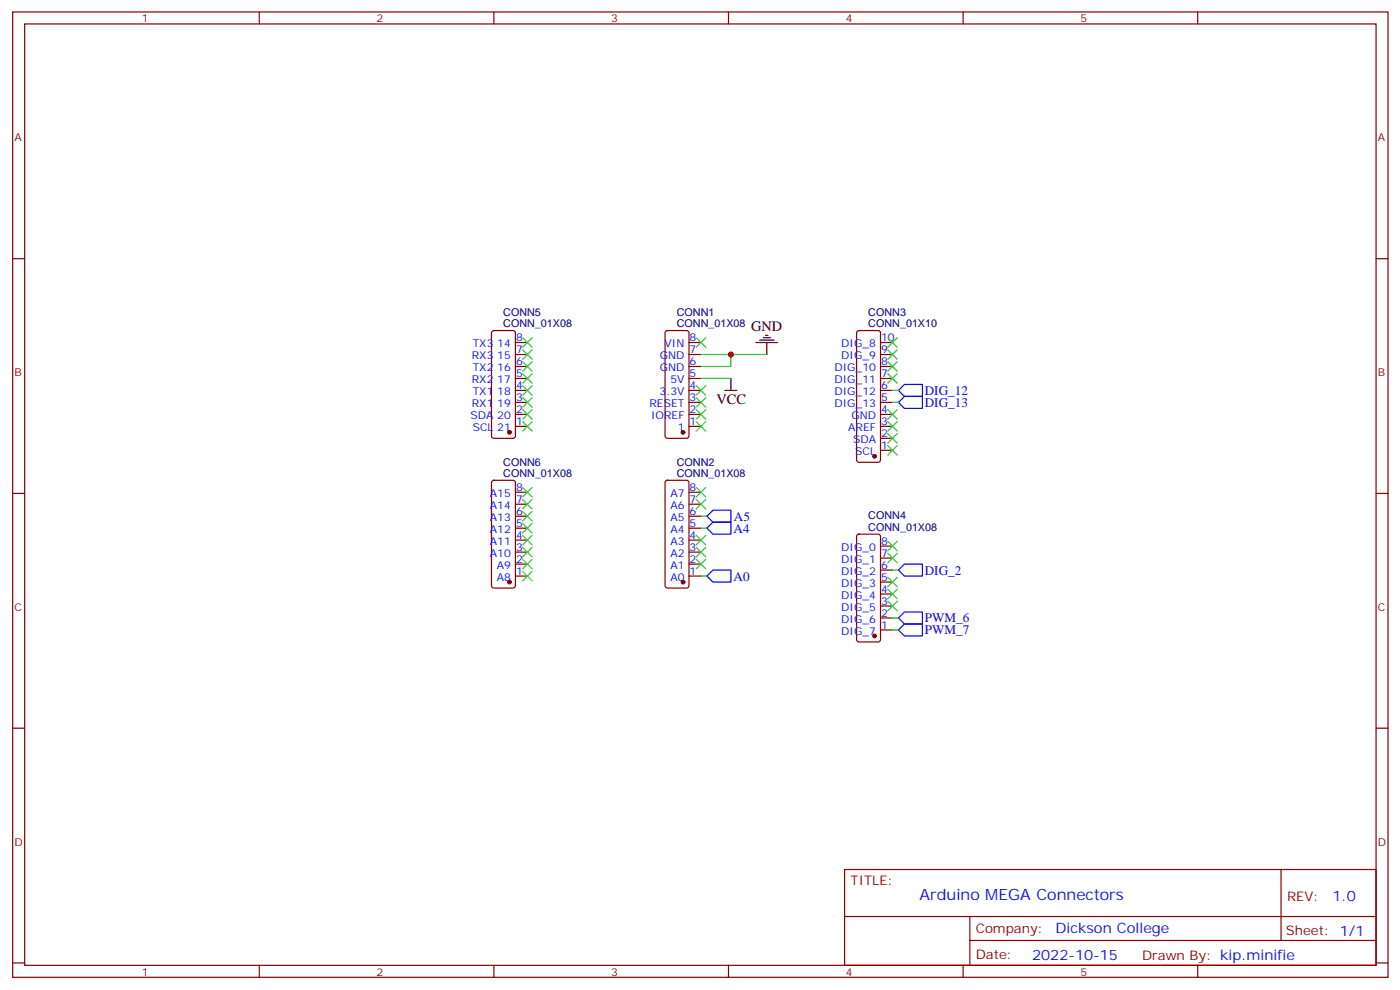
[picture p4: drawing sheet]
<svg xmlns="http://www.w3.org/2000/svg" width="413mm" height="292mm" viewBox="0 0 413 292" stroke-linecap="round" stroke-linejoin="round" font-family="sans-serif">
<g fill="none" stroke="#870000" stroke-width=".35">
<path d="M3.7 3.5h405.4v284.4h-405.4zM7.3 7.1h398.3v277.2h-398.3zM76.4 3.5v3.6M145.6 3.5v3.6M214.7 3.5v3.6M283.8 3.5v3.6M353 3.5v3.6M3.7 76.2h3.6M405.6 76.2h3.5M145.1 97.6l.5-.2h5.6l.5 .2 .2 .5v30.3l-.2 .5-.5 .2h-5.6l-.5-.2-.2-.5v-30.3zM196.2 97.6l.5-.2h5.7l.5 .2 .2 .5v30.3l-.3 .5-.4 .2h-5.7l-.5-.2-.2-.5v-30.3zM252.7 97.6l.5-.2h5.6l.5 .2 .2 .5v37.4l-.2 .5-.5 .2h-5.6l-.5-.3-.3-.4v-37.4z"/>
<path d="M151.9 118.5h3.5M151.9 115h3.5M151.9 111.5h3.5M151.9 107.9h3.5M151.9 104.4h3.5M151.9 100.9h3.5M203.1 118.5h3.5M203.1 115h3.5M203.1 111.5h3.5M203.1 107.9h3.5M203.1 104.4h3.5M203.1 100.9h3.5"/>
<path d="M259.5 118.5h3.5M259.5 115h3.5M259.5 111.5h3.5M259.5 107.9h3.5M259.5 104.4h3.5M259.5 100.9h3.5M151.9 125.6h3.5M151.9 122.1h3.5M203.1 125.6h3.5M203.1 122.1h3.5M259.5 125.6h3.5M259.5 122.1h3.5"/>
<path d="M259.5 132.6h3.5M259.5 129.1h3.5M3.7 145.3h3.6M145.1 141.7l.5-.2h5.6l.5 .2 .2 .5v30.3l-.2 .5-.5 .2h-5.6l-.5-.2-.2-.5v-30.3zM151.9 159.1h3.5M151.9 155.6h3.5M151.9 152h3.5M151.9 148.5h3.5M151.9 145h3.5M196.2 141.7l.5-.2h5.7l.5 .2 .2 .5v30.3l-.3 .5-.4 .2h-5.7l-.5-.2-.2-.5v-30.3zM203.1 159.1h3.5M203.1 155.6h3.5"/>
<path d="M203.1 152h3.5M203.1 148.5h3.5M203.1 145h3.5M252.7 157.5l.5-.2h5.6l.5 .2 .2 .5v30.4l-.2 .5-.5 .2h-5.6l-.5-.2-.3-.5v-30.4zM405.6 145.3h3.5M151.9 169.7h3.5M151.9 166.2h3.5M151.9 162.6h3.5M203.1 169.7h3.5M203.1 166.2h3.5M203.1 162.6h3.5M259.5 178.5h3.5"/>
<path d="M259.5 175h3.5M259.5 171.4h3.5M259.5 167.9h3.5M259.5 164.4h3.5M259.5 160.9h3.5M259.5 185.6h3.5M259.5 182h3.5M3.7 214.5h3.6M405.6 214.5h3.5M248.9 256.1h156.7v28.2h-156.7zM377.5 256.1l.1 20.9M249 270h156.4"/>
<path d="M285.8 277h119.6M285.8 270v14.1M3.7 283.6h3.6M76.4 284.3v3.6M145.6 284.3v3.6M214.7 284.3v3.6M283.8 284.3v3.6M353 284.3v3.6M405.6 283.6h3.5"/>
</g>
<g fill="#870000" stroke="#870000" stroke-width=".35">
<circle cx="150.1" cy="171.4" r=".53"/>
<circle cx="150.1" cy="127.4" r=".53"/>
<circle cx="201.3" cy="127.4" r=".53"/>
<circle cx="201.3" cy="171.4" r=".53"/>
<circle cx="257.7" cy="187.3" r=".53"/>
<circle cx="257.7" cy="134.4" r=".53"/>
</g>
<g fill="none" stroke="#3c3" stroke-width=".35">
<path d="M154 99.5l2.8 2.8M156.8 99.5l-2.8 2.8M205.2 99.5l2.8 2.8M208 99.5l-2.8 2.8M261.6 99.5l2.8 2.8M264.4 99.5l-2.8 2.8M154 103l2.8 2.8M154 106.5l2.8 2.9M154 110.1l2.8 2.8M154 113.6l2.8 2.8M154 117.1l2.8 2.8M156.8 103l-2.8 2.8"/>
<path d="M156.8 106.5l-2.8 2.9M156.8 110.1l-2.8 2.8M156.8 113.6l-2.8 2.8M156.8 117.1l-2.8 2.8M205.2 117.1l2.8 2.8M205.2 113.6l2.8 2.8M208 113.6l-2.8 2.8M208 117.1l-2.8 2.8M261.6 103l2.8 2.8M261.6 106.5l2.8 2.9M261.6 110.1l2.8 2.8M264.4 103l-2.8 2.8"/>
<path d="M264.4 106.5l-2.8 2.9M264.4 110.1l-2.8 2.8M154 124.2l2.8 2.8M154 120.6l2.8 2.9M156.8 124.2l-2.8 2.8M156.8 120.6l-2.8 2.9M205.2 124.2l2.8 2.8M205.2 120.6l2.8 2.9M208 124.2l-2.8 2.8M208 120.6l-2.8 2.9M261.6 131.2l2.8 2.9M261.6 127.7l2.8 2.8"/>
<path d="M261.6 124.2l2.8 2.8M261.6 120.6l2.8 2.9M264.4 131.2l-2.8 2.9M264.4 127.7l-2.8 2.8M264.4 124.2l-2.8 2.8M264.4 120.6l-2.8 2.9M154 143.6l2.8 2.8M154 147.1l2.8 2.8M154 150.6l2.8 2.9M154 154.2l2.8 2.8M154 157.7l2.8 2.8M156.8 143.6l-2.8 2.8"/>
<path d="M156.8 147.1l-2.8 2.8M156.8 150.6l-2.8 2.9M156.8 154.2l-2.8 2.8M156.8 157.7l-2.8 2.8M205.2 157.7l2.8 2.8M205.2 147.1l2.8 2.8M205.2 143.6l2.8 2.8M208 157.7l-2.8 2.8M208 147.1l-2.8 2.8M208 143.6l-2.8 2.8M261.6 159.5l2.8 2.8M264.4 159.5l-2.8 2.8"/>
<path d="M154 161.2l2.8 2.8M154 164.7l2.8 2.9M154 168.3l2.8 2.8M156.8 161.2l-2.8 2.8M156.8 164.7l-2.8 2.9M156.8 168.3l-2.8 2.8M205.2 164.7l2.8 2.9M205.2 161.2l2.8 2.8M208 164.7l-2.8 2.9M208 161.2l-2.8 2.8M261.6 163l2.8 2.8M261.6 170l2.8 2.9"/>
<path d="M261.6 173.6l2.8 2.8M261.6 177.1l2.8 2.8M264.4 163l-2.8 2.8M264.4 170l-2.8 2.9M264.4 173.6l-2.8 2.8M264.4 177.1l-2.8 2.8"/>
</g>
<path d="M264.8 118.5l1.8-1.7h5.3v3.5h-5.3zM264.8 115l1.8-1.8h5.3v3.6h-5.3zM208.4 155.6l1.7-1.8h5.3v3.5h-5.3zM208.4 152l1.7-1.7h5.3v3.5h-5.3zM208.4 169.7l1.7-1.8h5.3v3.5h-5.3zM264.8 167.9l1.8-1.7h5.3v3.5h-5.3zM264.8 182l1.8-1.7h5.3v3.5h-5.3zM264.8 185.6l1.8-1.8h5.3v3.5h-5.3z" fill="none" stroke="#00f" stroke-width=".35"/>
<path d="M224.9 99.5h2.1M225.6 98.8h.7M213.6 115h3.6M215.4 111.5v3.5M222.8 100.9h6.4M223.9 100.2h4.2M226 100.9v3.5" fill="none" stroke="#000" stroke-width=".35"/>
<path d="M206.6 111.5h8.8M206.6 104.4h19.4M215.4 104.4v3.5h-8.8M263 115h1.8M263 118.5h1.8M206.6 152h1.8M206.6 155.6h1.8M206.6 169.7h1.8M263 167.9h1.8M263 182h1.8M263 185.6h1.8" fill="none" stroke="#008700" stroke-width=".35"/>
<circle cx="215.4" cy="104.4" r=".88" fill="#c00"/>
<text font-size="4.6" fill="#00f" x="271" y="265.1">Arduino MEGA Connectors</text>
<g font-size="4.2">
<text x="221.4" y="97.6">GND</text>
<text x="211.2" y="119">VCC</text>
</g>
<g font-size="4.2" fill="#00f">
<text x="392.7" y="265.4">1.0</text>
<text x="311.1" y="274.9">Dickson College</text>
<text x="304.2" y="282.7">2022-10-15</text>
</g>
<g font-size="3.9" fill="#00f">
<text x="272.6" y="119.9">DIG_13</text>
<text x="272.6" y="116.4">DIG_12</text>
<text x="216.3" y="153.4">A5</text>
<text x="216.2" y="156.9">A4</text>
<text x="216.2" y="171">A0</text>
<text x="272.6" y="169.3">DIG_2</text>
<text x="272.6" y="183.3">PWM_6</text>
<text x="272.6" y="186.8">PWM_7</text>
</g>
<g font-size="3.9" fill="#800">
<text x="250.7" y="260.7">TITLE:</text>
<text x="379.3" y="265.4">REV:</text>
<text x="287.6" y="274.9">Company:</text>
<text x="379" y="275.5">Sheet: 1/1</text>
<text x="287.6" y="282.6">Date:</text>
<text x="336.6" y="282.7">Drawn By: kip.minifie</text>
</g>
<g font-size="3.2" fill="#800">
<text x="41.8" y="6.5">1</text>
<text x="111" y="6.5">2</text>
<text x="180.1" y="6.5">3</text>
<text x="249.3" y="6.5">4</text>
<text x="318.4" y="6.5">5</text>
<text x="4.3" y="41.6">A</text>
<text x="406.1" y="41.6">A</text>
<text x="4.3" y="110.8">B</text>
<text x="406.1" y="110.8">B</text>
<text x="4.3" y="179.9">C</text>
<text x="406.1" y="179.9">C</text>
<text x="4.3" y="249.1">D</text>
<text x="406.1" y="249.1">D</text>
<text x="41.8" y="287.3">1</text>
<text x="111" y="287.3">2</text>
<text x="180.1" y="287.3">3</text>
<text x="249.3" y="287.3">4</text>
<text x="318.4" y="287.3">5</text>
</g>
<g font-size="3.2" fill="#000080">
<text x="148.3" y="93">CONN5</text>
<text x="199.5" y="93">CONN1</text>
<text x="255.9" y="93">CONN3</text>
<text x="148.3" y="96.3">CONN_01X08</text>
<text x="199.5" y="96.3">CONN_01X08</text>
<text x="255.9" y="96.3">CONN_01X10</text>
<text x="148.3" y="137.1">CONN6</text>
<text x="199.5" y="137.1">CONN2</text>
<text x="148.3" y="140.4">CONN_01X08</text>
<text x="199.5" y="140.4">CONN_01X08</text>
<text x="255.9" y="153">CONN4</text>
<text x="255.9" y="156.3">CONN_01X08</text>
</g>
<g font-size="3.2" fill="#00f">
<text x="152.1" y="100.5">8</text>
<text x="203.2" y="100.5">8</text>
<text x="259.7" y="100.5">10</text>
<text x="139.1" y="105.8">RX3 15</text>
<text x="139.3" y="102.3">TX3 14</text>
<text x="152.1" y="107.6">6</text>
<text x="152.1" y="104.1">7</text>
<text x="194.5" y="105.8">GND</text>
<text x="195.9" y="102.3">VIN</text>
<text x="203.2" y="107.6">6</text>
<text x="203.2" y="104.1">7</text>
<text x="247.9" y="105.8">DIG_9</text>
<text x="247.9" y="102.3">DIG_8</text>
<text x="259.7" y="107.6">8</text>
<text x="259.7" y="104.1">9</text>
<text x="139.1" y="112.9">RX2 17</text>
<text x="139.3" y="109.4">TX2 16</text>
<text x="152.1" y="111.1">5</text>
<text x="194.5" y="109.4">GND</text>
<text x="197.6" y="112.9">5V</text>
<text x="203.2" y="111.1">5</text>
<text x="245.9" y="112.9">DIG_11</text>
<text x="245.9" y="109.4">DIG_10</text>
<text x="259.7" y="111.1">7</text>
<text x="139.1" y="119.9">RX1 19</text>
<text x="139.3" y="116.4">TX1 18</text>
<text x="152.1" y="118.2">3</text>
<text x="152.1" y="114.7">4</text>
<text x="191.4" y="119.9">RESET</text>
<text x="194.4" y="116.4">3.3V</text>
<text x="203.2" y="118.2">3</text>
<text x="203.2" y="114.7">4</text>
<text x="245.9" y="119.9">DIG_13</text>
<text x="245.9" y="116.4">DIG_12</text>
<text x="259.7" y="118.2">5</text>
<text x="259.7" y="114.7">6</text>
<text x="138.7" y="123.5">SDA 20</text>
<text x="152.1" y="125.2">1</text>
<text x="152.1" y="121.7">2</text>
<text x="191.9" y="123.5">IOREF</text>
<text x="203.2" y="125.2">1</text>
<text x="203.2" y="121.7">2</text>
<text x="250.9" y="123.5">GND</text>
<text x="259.7" y="125.2">3</text>
<text x="259.7" y="121.7">4</text>
<text x="139.3" y="127">SCL 21</text>
<text x="199.7" y="127">1</text>
<text x="250" y="127">AREF</text>
<text x="251.4" y="130.5">SDA</text>
<text x="259.7" y="128.8">2</text>
<text x="252" y="134.1">SCL</text>
<text x="259.7" y="132.3">1</text>
<text x="144.4" y="149.9">A14</text>
<text x="144.4" y="146.4">A15</text>
<text x="152.1" y="148.2">7</text>
<text x="152.1" y="144.6">8</text>
<text x="197.6" y="149.9">A6</text>
<text x="197.6" y="146.4">A7</text>
<text x="203.2" y="148.2">7</text>
<text x="203.2" y="144.6">8</text>
<text x="144.4" y="153.5">A13</text>
<text x="152.1" y="155.2">5</text>
<text x="152.1" y="151.7">6</text>
<text x="197.6" y="153.5">A5</text>
<text x="203.2" y="155.2">5</text>
<text x="203.2" y="151.7">6</text>
<text x="144.4" y="160.5">A11</text>
<text x="144.4" y="157">A12</text>
<text x="152.1" y="158.7">4</text>
<text x="197.6" y="160.5">A3</text>
<text x="197.6" y="157">A4</text>
<text x="203.2" y="158.7">4</text>
<text x="259.7" y="160.5">8</text>
<text x="144.4" y="164">A10</text>
<text x="146.4" y="167.6">A9</text>
<text x="152.1" y="165.8">2</text>
<text x="152.1" y="162.3">3</text>
<text x="197.6" y="167.6">A1</text>
<text x="197.6" y="164">A2</text>
<text x="203.2" y="165.8">2</text>
<text x="203.2" y="162.3">3</text>
<text x="247.9" y="165.8">DIG_1</text>
<text x="247.9" y="162.3">DIG_0</text>
<text x="259.7" y="167.6">6</text>
<text x="259.7" y="164">7</text>
<text x="146.4" y="171.1">A8</text>
<text x="152.1" y="169.3">1</text>
<text x="197.6" y="171.1">A0</text>
<text x="203.2" y="169.3">1</text>
<text x="247.9" y="172.9">DIG_3</text>
<text x="247.9" y="169.3">DIG_2</text>
<text x="259.7" y="171.1">5</text>
<text x="247.9" y="179.9">DIG_5</text>
<text x="247.9" y="176.4">DIG_4</text>
<text x="259.7" y="178.2">3</text>
<text x="259.7" y="174.6">4</text>
<text x="247.9" y="183.4">DIG_6</text>
<text x="259.7" y="185.2">1</text>
<text x="259.7" y="181.7">2</text>
<text x="247.9" y="187">DIG_7</text>
</g>
</svg>
